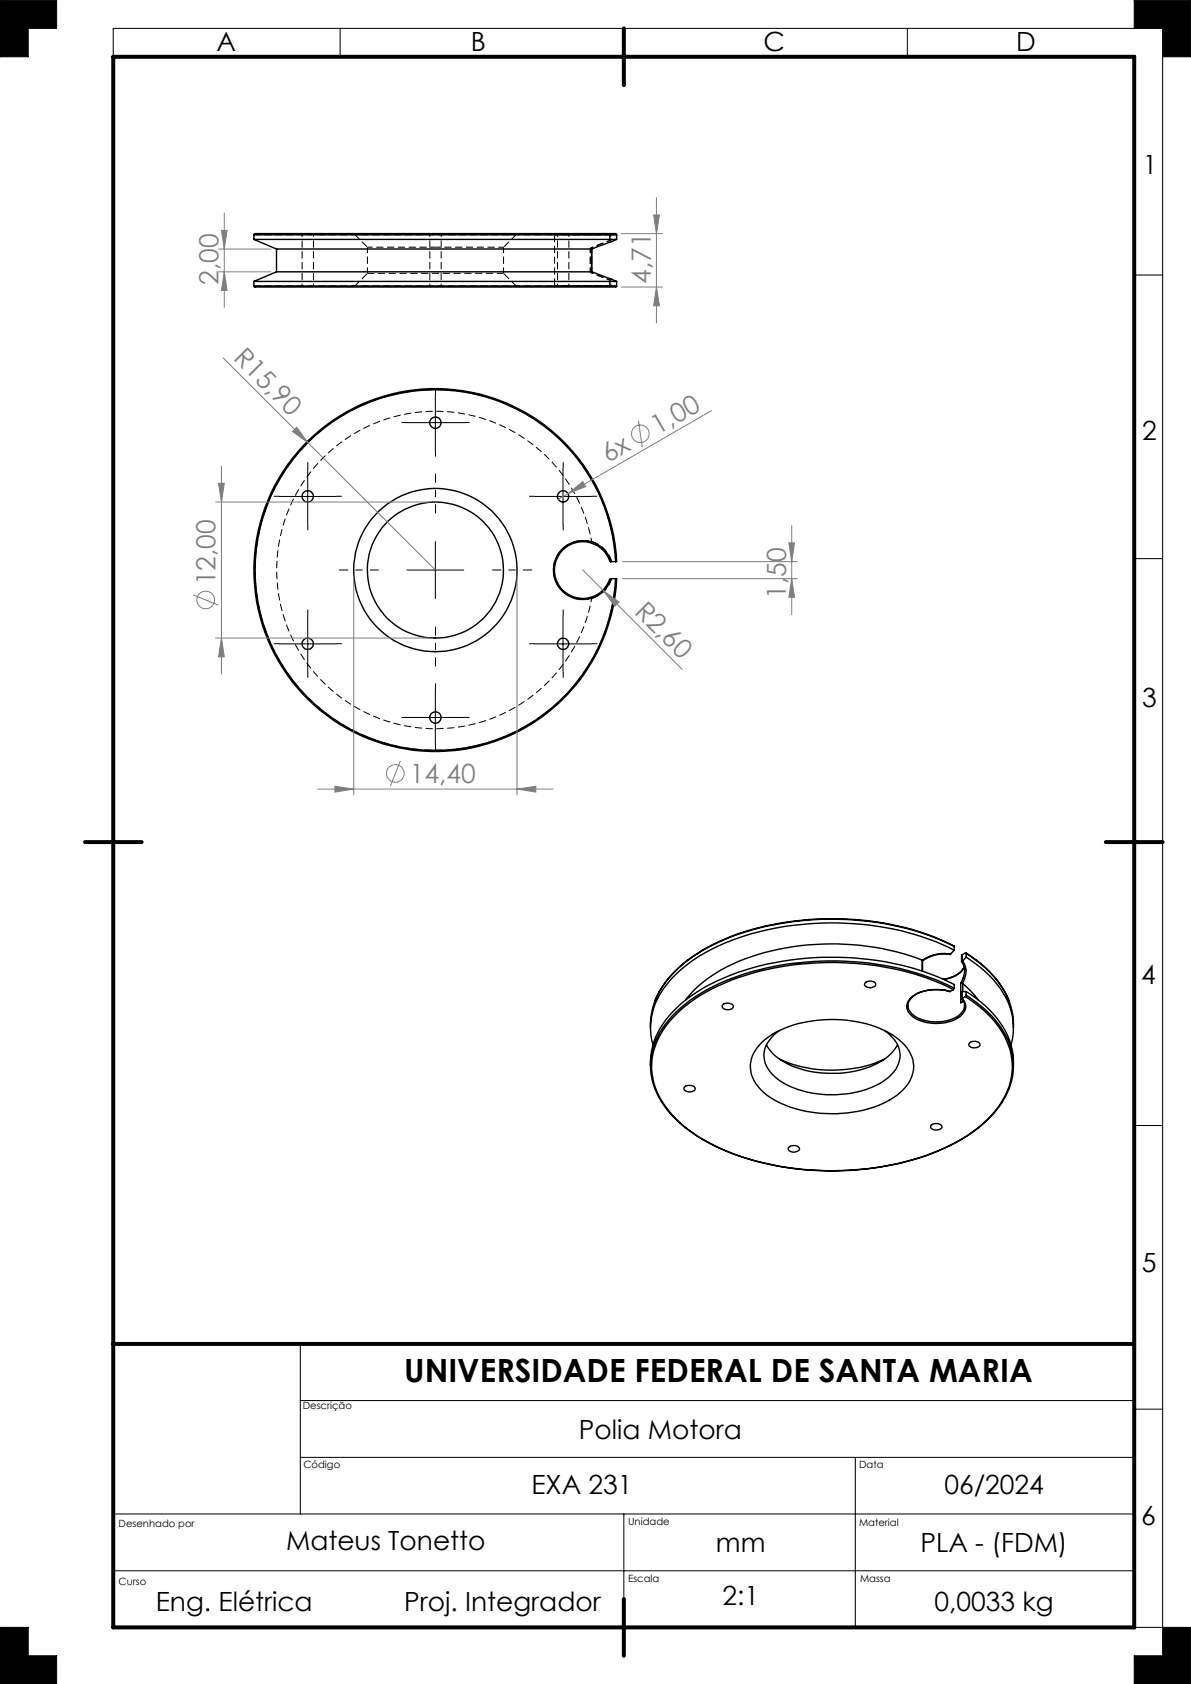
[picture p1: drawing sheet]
<svg xmlns="http://www.w3.org/2000/svg" width="210mm" height="297mm" viewBox="0 0 210 297" stroke-linecap="round" stroke-linejoin="round" font-family="sans-serif">
<g fill="none" stroke="#000" stroke-width=".18">
<path d="M0 0h10v5h-5v5h-5zM20 10v-5h185v287M60 5v5M160 5v5M200 5v-5h10v10h-5M200 48.5h5M71.8 74.5h10M76.8 69.5v10M49.2 87.6h10.1M54.3 82.5v10M76.8 95.5v10M94.3 87.6h10"/>
<path d="M99.3 82.5v10M200 98.5h5M49.2 113.6h10.1M54.3 108.5v10M71.8 100.5h10M94.3 113.6h10M99.3 108.5v10M71.8 126.5h10M76.8 121.5v10M200 198.5h5M53 237v30M53 257h147"/>
<path d="M53 247h147M150.8 257v30M200 248.5h5M20 277h180M20 267h180M110 267v15M0 287h5v5h5v5h-10zM200 287h10v10h-10v-5h5M205 292h.1"/>
</g>
<path d="M20 10h180v277h-180zM110 5v10M15 148.5h10M195 148.5h10M20 237h180M110 282v10" fill="none" stroke="#000" stroke-width=".7"/>
<path d="M200 0v5h5v5h5v-10zM205 287v5h-5v5h10v-10zM0 0v10h5v-5h5v-5zM0 287v10h10v-5h-5v-5z" fill-rule="evenodd" fill="#000"/>
<g fill="none" stroke="#000" stroke-width=".18" stroke-dasharray="1.3 .6" stroke-linecap="butt">
<path d="M97.6 41.2l.2 .2M97.8 50.4l-.2 .2M104.1 48l.2-.1M104.1 43.8l.2 .1M107.5 49.4l.2-.2M107.5 42.4l.2 .2M107.5 50.4l.2 .2M107.7 49.2h.1M107.7 41.2l-.2 .2M107.8 42.6h-.1M104.3 95.5l-.2 .2M104.3 95.5a5.2 5.2 0 0 1 3.5 3.5"/>
<path d="M107.8 99a5.2 5.2 0 0 0-3.5-3.5M104.1 105.4l.2 .1M104.3 105.6v-.1M104.3 105.5a5.2 5.2 0 0 0 3.5-3.5M107.8 102a5.2 5.2 0 0 1-3.5 3.5"/>
</g>
<path d="M104.3 43.9v4M107.5 49.4v1M107.5 41.4v1M107.5 42.4v-1M107.5 50.4v-1" fill="none" stroke="#000" stroke-width=".18" stroke-dasharray="1.3 .6" stroke-dashoffset=".5" stroke-linecap="butt"/>
<path d="M44.8 41.4h64M88.8 48.2h-24M108.8 50.4h-64M107.8 99a5.2 5.2 0 0 0-8-2.7 5.2 5.2 0 0 0 0 8.5 5.2 5.2 0 0 0 8-2.8" fill="none" stroke="#000" stroke-width=".18" stroke-dasharray="1.3 .6" stroke-dashoffset=".1" stroke-linecap="butt"/>
<path d="M64.8 43.6h12M76.8 43.6h12M108.6 102a31.8 31.8 0 0 1-48.1 25.8 31.8 31.8 0 0 1 0-54.6 31.8 31.8 0 0 1 48.1 25.8" fill="none" stroke="#000" stroke-width=".18" stroke-dasharray="1.3 .6" stroke-dashoffset=".3" stroke-linecap="butt"/>
<g fill="none" stroke="#000" stroke-width=".18" stroke-dasharray="1.3 .6" stroke-dashoffset=".7" stroke-linecap="butt">
<path d="M53.3 41.2v9.4M55.3 50.6v-9.4M75.8 41.2v9.4M77.8 50.6v-9.4M98.3 41.2v9.4M100.3 50.6v-9.4M104.1 48l3.4 1.4M104.1 43.8l3.4-1.4M107.5 42.4l-3.4 1.4M107.5 49.4l-3.4-1.4M107.7 42.6v-1.4M107.7 50.6v-1.4"/>
<path d="M107.7 49.2v1.4M107.7 41.2v1.4"/>
</g>
<path d="M104.1 43.8v4.2M104.1 48v-4.2M107.5 41.4h-9.7h9.7M107.5 50.4h-9.7h9.7" fill="none" stroke="#000" stroke-width=".18" stroke-dasharray="1.3 .6" stroke-dashoffset=".4" stroke-linecap="butt"/>
<path d="M62.4 41.2l2.4 2.4M64.8 48.2l-2.4 2.4M88.8 43.6l2.4-2.4M91.2 50.6l-2.4-2.4M97.8 41.4v9" fill="none" stroke="#000" stroke-width=".18" stroke-dasharray="1.3 .6" stroke-dashoffset="-.1" stroke-linecap="butt"/>
<path d="M64.8 43.6v4.6M88.8 48.2v-4.6" fill="none" stroke="#000" stroke-width=".18" stroke-dasharray="1.3 .6" stroke-dashoffset=".2" stroke-linecap="butt"/>
<g fill="none" stroke="#000" stroke-width=".25">
<path d="M44.8 50.4l.1 .2h63.2a.44 .44 0 0 0 .6-.2M44.8 41.4l.2-.2h63.1a.48 .48 0 0 1 .6 .2M44.8 49.6h63.9M44.8 42.2h63.9M44.8 50.4h63.9M44.8 41.4h63.9M44.8 41.4v.8M44.8 49.6v.8M44.8 42.2l4 1.7M48.8 43.9h55.5M48.8 47.9l-4 1.7M48.8 43.9v4"/>
<path d="M104.3 43.9v4h-55.5M104.3 47.9l4.4 1.7M104.3 43.9h.1M108.7 42.2l-4.4 1.7M108.7 41.4v.8M108.7 49.6v.8M107.7 99.1a5.2 5.2 0 0 0-8-2.8 5.2 5.2 0 0 0 0 8.5 5.2 5.2 0 0 0 8-2.7M108.5 99.1h.2a32 32 0 0 0-48.4-26 32 32 0 0 0 0 54.9 32 32 0 0 0 48.4-25.9h-.2M108.5 99.1a31.8 31.8 0 0 0-45.5-27.2 31.8 31.8 0 0 0-7.1 52.6 31.8 31.8 0 0 0 51.1-14.2l1.1-4.1 .4-4.1M108.5 99.1l-.9-.1a5 5 0 0 0-7.5-2.7 5 5 0 0 0-.6 7.9 5 5 0 0 0 7.8-1.5l.3-.6h.9M127.5 177.2a1.38 1.38 0 0 1 1.8 .1 .72 .72 0 0 1-1.1 .8l-.8-.3-.1-.3zM152.6 173.3a1.22 1.22 0 0 1 1.8 .3 1.03 1.03 0 0 1-1.5 .5l-.2-.1a.38 .38 0 0 1-.3-.3 .38 .38 0 0 1 .2-.4z"/>
<path d="M162.6 169.3a45.2 45.2 0 0 0-33.4 .7 21.2 21.2 0 0 0-8.3 6.4M162.6 169.3v.1M162.6 169.3v2M162.6 169.4l.1 1.9M167.5 174.9a8.2 8.2 0 0 0-6.5 .9 1.95 1.95 0 0 0 .2 3.3 7.4 7.4 0 0 0 8.1-.2l.7-.9 .1-.6M167.5 174.9a7.6 7.6 0 0 0-6.9 1.1 2.04 2.04 0 0 0 .4 3.4 7.7 7.7 0 0 0 8.4-.2 1.99 1.99 0 0 0 .3-3.1M167.6 168.3h-.1a6.5 6.5 0 0 0-4.8 1.1M167.6 168.3a6.6 6.6 0 0 0-5 1.1M168.1 174.6a49.4 49.4 0 0 0-30.1-4.1 37.1 37.1 0 0 0-17 6.8 14.7 14.7 0 0 0-6.1 9.8 12.7 12.7 0 0 0 4.2 10.1 32 32 0 0 0 14.3 7.6 52.2 52.2 0 0 0 32-1.9 25.4 25.4 0 0 0 10.5-7.5 11.5 11.5 0 0 0-.3-14.9l-2-2.2-3.4-2.5M168.1 174.6l-.6 .3M168.2 166.9a45.4 45.4 0 0 0-22.9-4.8 45.5 45.5 0 0 0-21.5 5.5 18.9 18.9 0 0 0-8.3 8.9M168.2 174.3a48 48 0 0 0-24.8-4.7 42.2 42.2 0 0 0-21.7 6.8 16.3 16.3 0 0 0-6.7 8.9 10.7 10.7 0 0 0 .5 6.7"/>
<path d="M168.2 174.3l-.1 .3M168.2 174.3v-.7a50 50 0 0 0-30.3-4.1 39 39 0 0 0-16.2 6.3 16 16 0 0 0-6.7 8.9l-.2 1.6-.1 1.7M168.2 167.6a48 48 0 0 0-24.8-4.7 42.2 42.2 0 0 0-21.7 6.8 16.3 16.3 0 0 0-6.7 8.9l-.1 .8a10.7 10.7 0 0 0 .2 4.9M168.2 166.9a50 50 0 0 0-30.3-4.1 37.2 37.2 0 0 0-17.1 6.9 15.2 15.2 0 0 0-5.9 9.1l-.2 2.5M168.2 166.9v.7M168.2 167.6l-.6 .7M169.4 173.4l.3 .1M169.4 173.4v3.4M169.5 175.1v1l.4 .5 .2 .8M169.5 168.6v1l.4 .5M169.6 176.1h.1M169.6 169.6h.1"/>
<path d="M169.6 175v.1M169.6 168.4v.2M169.6 168.4v1.2M169.6 175v1.1M169.7 176.1h-.1M169.7 169.5a3.3 3.3 0 0 1 0 4M169.7 169.5l-.1 .1M169.7 173.5h.1M169.8 173.5l2 1.9 .7 1M169.8 173.5v1.4M169.8 176.4v.2M169.9 176.5l-.5 .3"/>
<path d="M169.9 170.1a3.5 3.5 0 0 1-.5 3.3M169.9 176.6l-.5 .2M170 170.5a4 4 0 0 1-3.2 2.1l-.5 .1M170 170.5a4 4 0 0 1-3.6 2.3M170.1 177.3v.1M170.2 175.8l-.5 .3M170.3 168.1a18.5 18.5 0 0 1 7.6 8.4M170.4 175.5l-.2 .3M170.4 175.5a17.9 17.9 0 0 1 7.6 8.6 11.2 11.2 0 0 1-.1 8.1M170.4 174.9a18 18 0 0 1 7.6 8.6l.6 2.4 .1 2.1M170.4 168.8a17.5 17.5 0 0 1 7.9 9.4 11 11 0 0 1 0 6.1M170.4 168.2a17 17 0 0 1 7.9 9.4l.3 1.6 .1 2.1"/>
<path d="M170.4 168.2l-.2-.1-.6 .3M170.4 174.9l-.8 .1M170.4 168.2v.6M170.4 174.9v.6M170.4 168.8l-.7 .7M115.5 192.1a17.8 17.8 0 0 0 7.4 8.3 45.5 45.5 0 0 0 25.2 6.1 44.8 44.8 0 0 0 22.4-6.1 18.1 18.1 0 0 0 7.3-8.2M120.7 191.7a1.33 1.33 0 0 1 1.9 .2 1.15 1.15 0 0 1-1.9 .4l-.1-.3zM134.4 183.7a18.3 18.3 0 0 1 11.9-3.9 19.1 19.1 0 0 1 12.2 3.6 5.6 5.6 0 0 1 2.1 6.8 10.2 10.2 0 0 1-5.9 4.8 23.3 23.3 0 0 1-17.7-.7 8.3 8.3 0 0 1-4.6-5.3 5.6 5.6 0 0 1 2-5.3zM135.1 184.3a9.4 9.4 0 0 0 6.1 4.2 18.5 18.5 0 0 0 14.3-1.4l1.5-1.2 1.3-1.6M137.4 181.7a5.2 5.2 0 0 0-2.5 5.8 8.8 8.8 0 0 0 5.9 4.7 19.3 19.3 0 0 0 14.4-1.1 6.2 6.2 0 0 0 3.5-5 5.6 5.6 0 0 0-2.7-4.4M137.4 186.8a23 23 0 0 0 18.6 0M164.2 198.4a1.25 1.25 0 0 1 1.9 .3 1.07 1.07 0 0 1-1.6 .5l-.4-.3z"/>
<path d="M171 183.9a1.22 1.22 0 0 1 1.8 .3 1.15 1.15 0 0 1-1.9 .3l-.1-.3zM139.1 202.3a1.25 1.25 0 0 1 1.9 .3 1.07 1.07 0 0 1-1.6 .5l-.4-.4z"/>
<circle cx="76.8" cy="74.5" r="1.01"/>
<circle cx="54.3" cy="87.5" r="1"/>
<circle cx="99.3" cy="87.6" r=".99"/>
<circle cx="54.3" cy="113.5" r="1"/>
<circle cx="76.8" cy="100.5" r="14.4"/>
<circle cx="76.8" cy="100.5" r="12"/>
<circle cx="99.3" cy="113.6" r=".99"/>
<circle cx="76.8" cy="126.5" r="1.01"/>
</g>
<path d="M104.3 105.6a28 28 0 0 1-43 18.3 28 28 0 0 1 0-46.7 28 28 0 0 1 43 18.3" fill="none" stroke="#000" stroke-width=".18" stroke-dasharray="1.3 .6" stroke-dashoffset=".6" stroke-linecap="butt"/>
<g fill="none" stroke="#808080" stroke-width=".18">
<path d="M39.5 37.6v16.7M115.3 37.9h1l-.6 3.3zM115.7 34.9v22.1M38.6 43.9h9.2M38.6 47.9h9.2M39.1 40.6h.9l-.5 3.3zM39.5 47.9l.5 3.3h-.9zM109.5 41.2h7.3M109.5 50.6h7.3M115.7 50.6l.6 3.3h-1zM39.4 63.1l14.9 15M51.6 76.1l.7-.8 2 2.8z"/>
<path d="M54.3 78.1l22.5 22.4M112.6 74.2l.6 4.7M125.4 72.4l-25.2 14.7M38 88.5h37.8M38.5 85.2h1l-.4 3.3zM39.1 82.2v36.7M100.2 87.1l2.6-2.2 .5 .9zM100.2 87.1l-1.8 .9M109.7 99.1h30.9M139.1 95.7h1l-.5 3.4zM139.6 92.7v15.7M34 104.9l4.5 1.8"/>
<path d="M38 112.5h37.8M39.1 112.5l.4 3.3h-1zM62.4 101.6v38.6M91.2 101.6v38.6M102.8 100.5l17.5 17.6M106.4 104.2l2.7 2-.7 .7zM109.7 102.1h30.9M139.6 102.1l.5 3.2h-1zM56 139.2h41.5M59.1 138.7l3.3 .5-3.3 .5zM70.6 134.2l-1.8 4.4M91.2 139.2l3.3-.5v1z"/>
<circle cx="112.9" cy="76.5" r="1.56"/>
<circle cx="36.3" cy="105.8" r="1.55"/>
<circle cx="69.7" cy="136.4" r="1.55"/>
</g>
<path d="M76.8 90.5v-7M66.8 100.5h-7M76.8 110.5v7M86.8 100.5h7" fill="none" stroke="#000" stroke-width=".18" stroke-dasharray="15.2 1.3 1.3 1.3" stroke-dashoffset="13.6" stroke-linecap="butt"/>
<g fill="none" stroke="#000" stroke-width=".18" stroke-dasharray="15.2 1.3 1.3 1.3" stroke-linecap="butt">
<path d="M71.8 74.5h-1M76.8 69.5v-1M76.8 79.5v1M81.8 74.5h1M49.3 87.5h-1M54.3 82.5v-1M54.3 92.5v1M59.3 87.5h1M94.3 87.5h-1M99.3 82.5v-1M99.3 92.5v1M104.3 87.5h1"/>
<path d="M49.3 113.5h-1M54.3 108.5v-1M54.3 118.5v1M59.3 113.5h1M94.3 113.5h-1M99.3 108.5v-1M99.3 118.5v1M104.3 113.5h1M71.8 126.5h-1M76.8 121.5v-1M76.8 131.5v1M81.8 126.5h1"/>
</g>
<g fill="#808080">
<path d="M51.6 76.1l.7-.8 2 2.8z"/>
<path d="M100.2 87.1l2.6-2.2 .5 .9z"/>
<path d="M106.4 104.2l2.7 2-.7 .7z"/>
<path d="M59.1 138.7l3.3 .5-3.3 .5zM91.2 139.2l3.3-.5v1z"/>
<path d="M39.1 40.6h.9l-.5 3.3zM39.5 47.9l.5 3.3h-.9zM115.3 37.9h1l-.6 3.3zM115.7 50.6l.6 3.3h-1zM38.5 85.2h1l-.4 3.3zM39.1 112.5l.4 3.3h-1z"/>
<path d="M139.1 95.7h1l-.5 3.4zM139.6 102.1l.5 3.2h-1z"/>
</g>
<text font-size="5.6" x="71.3" y="243.8">UNIVERSIDADE FEDERAL DE SANTA MARIA</text>
<g font-size="4.7">
<text x="38.1" y="9">A</text>
<text x="83" y="9">B</text>
<text x="134.6" y="9">C</text>
<text x="179.1" y="9">D</text>
<text x="201.5" y="30.7">1</text>
<text x="201.4" y="77.7">2</text>
<text x="201.4" y="124.7">3</text>
<text x="201.2" y="173.6">4</text>
<text x="201.4" y="224.3">5</text>
<text x="102.1" y="253.9">Polia Motora</text>
<text x="93.7" y="263.5">EXA 231</text>
<text x="166.5" y="263.5">06/2024</text>
<text x="201.2" y="268.9">6</text>
<text x="50.4" y="273.4">Mateus Tonetto</text>
<text x="126.2" y="273.7">mm</text>
<text x="162.3" y="273.7">PLA - (FDM)</text>
<text x="27.5" y="284.1">Eng. Elétrica</text>
<text x="71.3" y="284.1">Proj. Integrador</text>
<text x="127.4" y="283.1">2:1</text>
<text x="164.8" y="284.1">0,0033 kg</text>
</g>
<g font-size="4.7" fill="#808080">
<text x="38.6" y="50.3" transform="rotate(-90 38.6 50.3)">2,00</text>
<text x="114.8" y="50.1" transform="rotate(-90 114.8 50.1)">4,71</text>
<text x="41" y="63.3" transform="rotate(45 41 63.3)">R15,90</text>
<text x="116" y="76.7" transform="rotate(-30 116 76.7)">1,00</text>
<text x="107.2" y="81.7" transform="rotate(-30 107.2 81.7)">6x</text>
<text x="38" y="103.2" transform="rotate(-90 38 103.2)">12,00</text>
<text x="138.6" y="105.6" transform="rotate(-90 138.6 105.6)">1,50</text>
<text x="111.7" y="108" transform="rotate(45 111.7 108)">R2,60</text>
<text x="72.3" y="138.1">14,40</text>
</g>
<g font-size="1.8">
<text x="53.4" y="248.6">Descrição</text>
<text x="53.5" y="259">Código</text>
<text x="151.5" y="258.9">Data</text>
<text x="20.9" y="269.3">Desenhado por</text>
<text x="110.7" y="269">Unidade</text>
<text x="151.5" y="269.2">Material</text>
<text x="20.9" y="279.6">Curso</text>
<text x="110.7" y="279">Escala</text>
<text x="151.6" y="279">Massa</text>
</g>
</svg>
